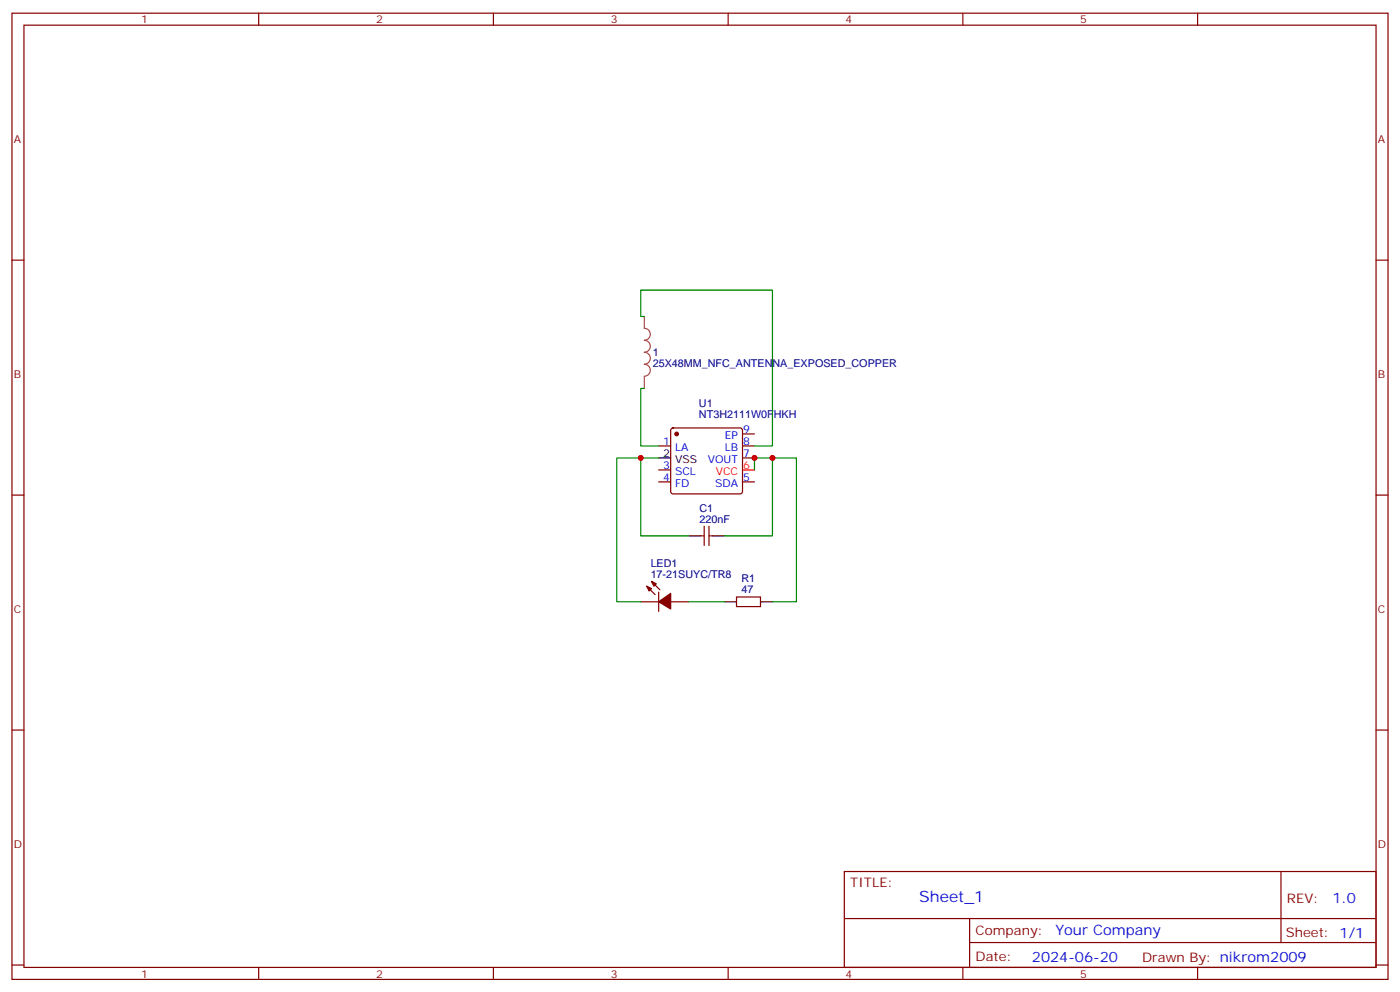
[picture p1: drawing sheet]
<svg xmlns="http://www.w3.org/2000/svg" width="412mm" height="292mm" viewBox="0 0 412 292" stroke-linecap="round" stroke-linejoin="round" font-family="sans-serif">
<g fill="none" stroke="#870000" stroke-width=".35">
<path d="M3.5 3.9h405.4v284.3h-405.4zM7.1 7.4h398.2v277.3h-398.2zM76.2 3.9v3.5M145.3 3.9v3.5M214.5 3.9v3.5M283.6 3.9v3.5M352.8 3.9v3.5M3.5 76.6h3.6M405.3 76.6h3.6M194 131.2h3.6M194 138.3h3.6M197.8 126.1l.5-.2h19.7l.5 .2 .2 .5v18l-.2 .5-.5 .2h-19.7l-.5-.2-.2-.5v-18z"/>
<path d="M218.7 127.7h3.5M218.7 131.2h3.5M218.7 134.8h3.5M3.5 145.7h3.6M194 141.8h3.6M206.4 157.7h1M207.4 154.9v5.6M208.8 154.9v5.6M208.8 157.7h1.1M218.7 141.8h3.5M405.3 145.7h3.6M188.7 177.1h5.3"/>
<path d="M190.5 172.5l2.5 2.5M191.9 171.1l2.5 2.5M194 174.3v5.6M197.6 177.1h5.2M217 175.7h7v2.8h-7zM3.5 214.8h3.6M405.3 214.8h3.6M248.7 256.5h156.6v28.2h-156.6zM377.3 256.5v20.9M248.7 270.3h156.5M285.6 277.4h119.6M285.6 270.3v14.1"/>
<path d="M3.5 284h3.6M76.2 284.7v3.5M145.3 284.7v3.5M214.5 284.7v3.5M283.6 284.7v3.5M352.8 284.7v3.5M405.3 284h3.6"/>
</g>
<path d="M218.7 138.3h3.5" fill="none" stroke="#f00" stroke-width=".35"/>
<path d="M194 134.8h3.6M202.8 157.7h3.6M209.9 157.7h3.5M213.4 177.1h3.6M224 177.1h3.5" fill="none" stroke="#000" stroke-width=".35"/>
<g fill="#870000" stroke="#870000" stroke-width=".35">
<path d="M190.5 172.5l1.4 .7-.7 .7z"/>
<path d="M191.9 171.1l1.4 .7-.7 .7z"/>
<path d="M194 177.1l3.6-2.5v4.6z"/>
<circle cx="199.3" cy="127.7" r=".53"/>
</g>
<path d="M189.8 93.1v3.5a1.76 1.76 0 0 1 1.8 1.8 1.76 1.76 0 0 1-1.8 1.7 1.76 1.76 0 0 1 1.8 1.8 1.76 1.76 0 0 1-1.8 1.8 1.76 1.76 0 0 1 1.8 1.7 1.76 1.76 0 0 1-1.8 1.8 1.76 1.76 0 0 1 1.8 1.8 1.76 1.76 0 0 1-1.8 1.7M189.8 110.8v3.5" fill="none" stroke="#a64a4a" stroke-width=".35"/>
<path d="M189.8 93.1h-1.1v-7.7h38.8v45.8h-5.3M189.8 114.3h-1.1v16.9h5.3M188.7 134.8h-7v42.3h7M194 134.8h-5.3v22.9h14.1M222.2 138.3v-3.5h5.3v22.9h-14.1M227.5 134.8h7.1v42.3h-7.1M202.8 177.1h10.6" fill="none" stroke="#008700" stroke-width=".35"/>
<g fill="#c00">
<circle cx="188.7" cy="134.8" r=".88"/>
<circle cx="222.3" cy="134.8" r=".88"/>
<circle cx="227.5" cy="134.8" r=".88"/>
</g>
<text font-size="4.6" fill="#00f" x="270.8" y="265.5">Sheet_1</text>
<g font-size="4.2" fill="#00f">
<text x="392.5" y="265.7">1.0</text>
<text x="310.9" y="275.3">Your Company</text>
<text x="304" y="283.1">2024-06-20</text>
</g>
<g font-size="3.9" fill="#800">
<text x="250.5" y="261.1">TITLE:</text>
<text x="379.1" y="265.7">REV:</text>
<text x="287.4" y="275.3">Company:</text>
<text x="378.7" y="275.9">Sheet: 1/1</text>
<text x="287.4" y="282.9">Date:</text>
<text x="336.4" y="283">Draw</text>
<text x="346.6" y="283">n By: nikrom2009</text>
</g>
<g font-size="3.2" fill="#800">
<text x="41.6" y="6.9">1</text>
<text x="110.8" y="6.9">2</text>
<text x="179.9" y="6.9">3</text>
<text x="249.1" y="6.9">4</text>
<text x="318.2" y="6.9">5</text>
<text x="4.1" y="42">A</text>
<text x="405.9" y="42">A</text>
<text x="4.1" y="111.1">B</text>
<text x="405.9" y="111.1">B</text>
<text x="4.1" y="180.3">C</text>
<text x="405.9" y="180.3">C</text>
<text x="4.1" y="249.4">D</text>
<text x="405.9" y="249.4">D</text>
<text x="41.6" y="287.7">1</text>
<text x="110.8" y="287.7">2</text>
<text x="179.9" y="287.7">3</text>
<text x="249.1" y="287.7">4</text>
<text x="318.2" y="287.7">5</text>
</g>
<g font-size="3.2" fill="#000080">
<text x="192.3" y="104.8">1</text>
<text x="192.3" y="108">25X48MM_NFC_ANTENNA_EXPOSED_COPPER</text>
<text x="205.9" y="119.6">U1</text>
<text x="205.9" y="122.9">NT3H2111W0FHKH</text>
<text x="206" y="153.8">220nF</text>
<text x="206" y="150.7">C1</text>
<text x="191.7" y="166.9">LED1</text>
<text x="191.7" y="170">17-21SUYC/TR8</text>
<text x="218.4" y="171.4">R1</text>
<text x="218.4" y="174.6">47</text>
</g>
<g font-size="3.2" fill="#00f">
<text x="195.4" y="130.9">1</text>
<text x="213.5" y="129.1">EP</text>
<text x="218.9" y="127.4">9</text>
<text x="218.9" y="130.9">8</text>
<text x="195.4" y="137.9">3</text>
<text x="198.9" y="132.6">LA</text>
<text x="208.5" y="136.2">VOUT</text>
<text x="213.5" y="132.6">LB</text>
<text x="218.9" y="134.4">7</text>
<text x="195.4" y="141.5">4</text>
<text x="198.9" y="143.2">FD</text>
<text x="198.9" y="139.7">SCL</text>
<text x="210.6" y="143.2">SDA</text>
<text x="218.9" y="141.5">5</text>
</g>
<g font-size="3.2">
<text x="195.4" y="134.4">2</text>
<text x="198.9" y="136.2">VSS</text>
</g>
<g font-size="3.2" fill="#f00">
<text x="218.9" y="137.9">6</text>
<text x="210.8" y="139.7">VCC</text>
</g>
</svg>
